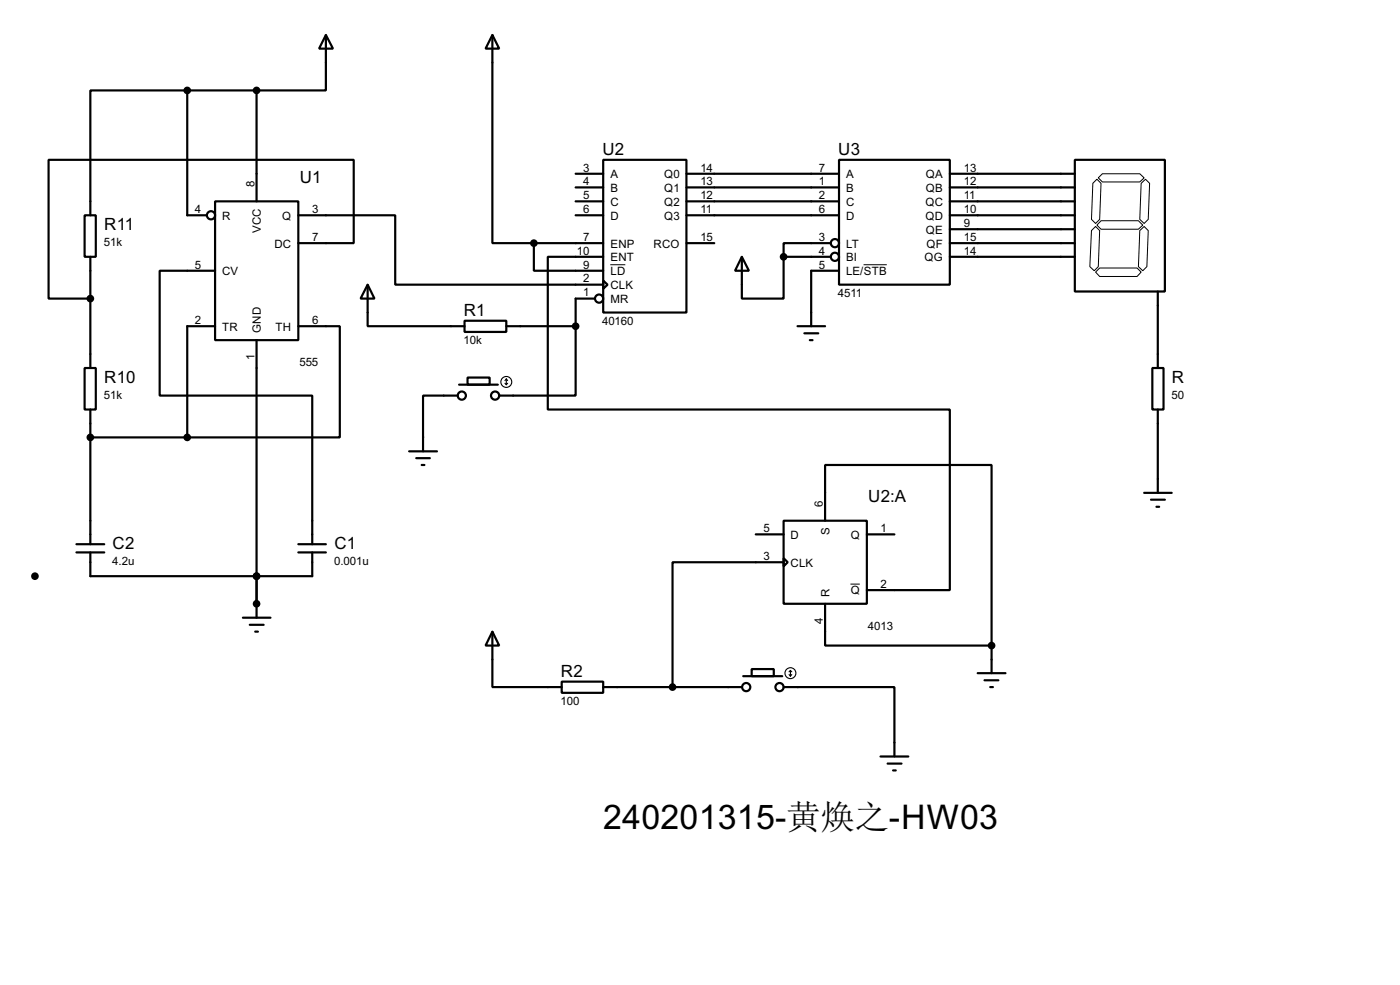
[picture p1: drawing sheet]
<svg xmlns="http://www.w3.org/2000/svg" width="256mm" height="180mm" viewBox="0 0 256 180" stroke-linecap="round" stroke-linejoin="round" font-family="sans-serif">
<g fill="none" stroke="#000" stroke-width=".4">
<path d="M34.3 16.6h-17.7v22.8M34.3 16.6v22.8h3.6M34.3 16.6h12.7M47 16.6v20.3M59.7 6.4l1.3 2.5h-2.5zM59.7 6.4v10.2h-12.7M90.2 6.4l1.3 2.5h-2.5zM90.2 6.4v38.1h7.6M15.5 39.4h2.1v7.6h-2.1zM39.4 36.9h15.3v25.4h-15.3zM54.7 39.4h17.7v12.7h38.1M105.5 31.8h5"/>
<path d="M105.5 34.3h5M105.5 36.9h5M105.5 39.4h5M110.5 29.3h15.3v27.9h-15.3zM125.8 31.8h27.9M125.8 34.3h27.9M125.8 36.9h27.9M125.8 39.4h27.9M153.7 29.3h20.3v22.8h-20.3zM174 31.8h22.9M174 34.3h22.9M174 36.9h22.9"/>
<path d="M174 39.4h22.9M196.9 29.3h16.5v24.1h-16.5zM16.6 47v20.4M39.4 49.6h-10.1v22.8h27.9v27.2M39.4 59.7h-5.1v20.4M54.7 59.7h7.6v20.4h-28M54.7 44.5h10.1v-15.2h-55.9v25.4h7.7M67.4 52.1l1.2 2.6h-2.5zM67.4 52.1v7.6h17.7M85.1 58.7h7.7v2.1h-7.7zM92.8 59.7h12.7M97.8 44.5v5.1h12.7"/>
<path d="M97.8 44.5h12.7M105.5 59.7v12.7h-14M109 54.7h-3.5v5M110.5 51.4l.8 .7-.8 .8zM110.5 47h-10.1v28h73.6v33h-15.2M125.8 44.5h5.1M135.9 47l1.3 2.6h-2.5zM135.9 47v7.7h7.7v-7.7M143.6 47h8.6M146.1 59.7h5.1M152.2 44.5h-8.6v2.5M153.7 49.6h-5.1v10.1"/>
<path d="M174 42h22.9M174 44.5h22.9M174 47h22.9M212.1 53.4v14M15.5 67.4h2.1v7.6h-2.1zM16.6 75v24.6M47 62.3v50.8M83.9 72.4h-6.4v10.2M84.1 70.4h7.1M85.7 69.1h4v1.3h-4zM147.4 61h2.5M148.4 62.3h.5"/>
<path d="M211.1 67.4h2.1v7.6h-2.1zM212.1 75v15.2M14 99.6h5.1M16.6 80.1h17.7M54.7 99.6h5M75 82.6h5.1M76.3 83.9h2.5M77.3 85.1h.5M138.5 97.8h5.1M143.6 95.3h15.2v15.2h-15.2zM151.2 95.3v-10.2h30.5v33.1M158.8 97.8h5.1"/>
<path d="M209.6 90.2h5.1M210.9 91.5h2.5M211.9 92.8h.5M14 101.1h5.1M16.6 101.1v4.4h40.6v-4.4M44.5 113.1h5.1M45.8 114.4h2.5M46.8 115.6h.5M54.7 101.1h5M90.2 115.6l1.3 2.6h-2.5zM90.2 115.6v10.2h12.7M143.6 102.2l.7 .7-.7 .8z"/>
<path d="M143.6 102.9h-20.4v22.9M151.2 110.5v7.7h30.5M181.7 118.2v5M102.9 124.8h7.6v2h-7.6zM110.5 125.8h25.4M136.2 123.8h7.1M137.7 122.5h4.1v1.3h-4.1zM143.6 125.8h20.3v12.7M161.3 138.5h5.1M162.6 139.8h2.6M179.1 123.2h5.1M180.4 124.5h2.5"/>
<path d="M181.4 125.8h.5M163.6 141h.5"/>
<circle cx="38.6" cy="39.4" r=".75"/>
<circle cx="109.7" cy="54.7" r=".75"/>
<circle cx="152.9" cy="47" r=".75"/>
<circle cx="152.9" cy="44.5" r=".75"/>
<circle cx="84.6" cy="72.4" r=".75"/>
<circle cx="90.7" cy="72.4" r=".75"/>
<circle cx="136.7" cy="125.8" r=".75"/>
<circle cx="142.8" cy="125.8" r=".75"/>
</g>
<circle cx="47" cy="110.5" r=".2" fill="#000"/>
<path d="M200.2 33.6l.8-.8 .7 .8-.2 6.6-.8 .7-.7-.7zM201.2 32.6l.8-.8h6.8l.8 .8-.8 .7h-6.8zM209.1 33.6l.8-.8 .7 .8-.2 6.6-.8 .7-.8-.7zM111.8 48.5h2.8M158.2 48.5h4.3M200 42.2l.7-.7 .8 .7-.3 6.6-.7 .8-.8-.8zM200.7 49.8l.8-.7h6.8l.8 .7-.8 .8h-6.8zM201.7 40.4h6.9l.8 .8-.8 .8h-6.9l-.7-.8zM208.8 42.2l.8-.7 .8 .7-.3 6.6-.7 .8-.8-.8zM155.8 106.9h1.7" fill="none" stroke="#000" stroke-width=".18"/>
<g fill="#000" stroke="#000" stroke-width=".4">
<circle cx="34.3" cy="16.6" r=".5"/>
<circle cx="47" cy="16.6" r=".5"/>
<circle cx="16.5" cy="54.7" r=".5"/>
<circle cx="97.8" cy="44.5" r=".5"/>
<circle cx="105.4" cy="59.7" r=".5"/>
<circle cx="143.5" cy="47" r=".5"/>
<circle cx="16.5" cy="80.1" r=".5"/>
<circle cx="34.3" cy="80.1" r=".5"/>
<circle cx="6.4" cy="105.5" r=".5"/>
<circle cx="47" cy="110.5" r=".5"/>
<circle cx="47" cy="105.5" r=".5"/>
<circle cx="181.6" cy="118.2" r=".5"/>
<circle cx="123.2" cy="125.8" r=".5"/>
</g>
<g fill="none" stroke="#000" stroke-width=".2">
<path d="M92.5 70.2l.3 .2M92.8 69.4v1M92.8 69.4l-.3 .3M92.8 69.4l.2 .3M93 70.2l-.2 .2M144.6 123.5l.2 .3M144.8 122.7v1.1M144.8 122.7l-.2 .3M144.8 122.7l.3 .3M145.1 123.5l-.3 .3"/>
<circle cx="92.7" cy="69.9" r="1"/>
<circle cx="144.8" cy="123.2" r="1"/>
</g>
<text font-size="7" x="110.5" y="151.8">240201315-黄焕之-HW03</text>
<g font-size="3.5">
<text x="110.4" y="28.5">U2</text>
<text x="153.6" y="28.5">U3</text>
<text x="54.9" y="33.5">U1</text>
<text x="19.1" y="42.1">R11</text>
<text x="85" y="57.9">R1</text>
<text x="19.1" y="70.1">R10</text>
<text x="214.7" y="70.1">R</text>
<text x="159.1" y="92">U2:A</text>
<text x="20.6" y="100.5">C2</text>
<text x="61.3" y="100.5">C1</text>
<text x="102.8" y="124">R2</text>
</g>
<g font-size="2.4">
<text x="46.6" y="34.3" transform="rotate(-90 46.6 34.3)">8</text>
<text x="106.9" y="31.4">3</text>
<text x="106.9" y="33.9">4</text>
<text x="111.8" y="32.6">A</text>
<text x="111.8" y="35.1">B</text>
<text x="121.7" y="32.6">Q0</text>
<text x="121.7" y="35.1">Q1</text>
<text x="128.3" y="31.4">14</text>
<text x="128.3" y="33.9">13</text>
<text x="150" y="31.4">7</text>
<text x="150" y="33.9">1</text>
<text x="155" y="32.6">A</text>
<text x="155" y="35.1">B</text>
<text x="169.6" y="32.6">QA</text>
<text x="169.6" y="35.1">QB</text>
<text x="176.6" y="31.4">13</text>
<text x="176.6" y="33.9">12</text>
<text x="35.7" y="39">4</text>
<text x="40.7" y="40.2">R</text>
<text x="51.7" y="40.2">Q</text>
<text x="57.2" y="39">3</text>
<text x="106.9" y="36.5">5</text>
<text x="106.9" y="39">6</text>
<text x="111.8" y="37.7">C</text>
<text x="111.8" y="40.2">D</text>
<text x="121.7" y="37.7">Q2</text>
<text x="121.7" y="40.2">Q3</text>
<text x="128.3" y="36.5">12</text>
<text x="128.3" y="39">11</text>
<text x="150" y="36.5">2</text>
<text x="150" y="39">6</text>
<text x="155" y="37.7">C</text>
<text x="155" y="40.2">D</text>
<text x="169.5" y="37.7">QC</text>
<text x="169.5" y="40.2">QD</text>
<text x="176.6" y="36.5">11</text>
<text x="176.6" y="39">10</text>
<text x="176.6" y="41.6">9</text>
<text x="19.1" y="45">51k</text>
<text x="47.8" y="42.7" transform="rotate(-90 47.8 42.7)">VCC</text>
<text x="50.3" y="45.3">DC</text>
<text x="57.2" y="44.1">7</text>
<text x="105.7" y="46.6">10</text>
<text x="106.9" y="44.1">7</text>
<text x="111.8" y="45.3">ENP</text>
<text x="111.8" y="47.8">ENT</text>
<text x="119.7" y="45.3">RCO</text>
<text x="128.3" y="44.1">15</text>
<text x="150" y="44.1">3</text>
<text x="150" y="46.6">4</text>
<text x="155" y="45.3">LT</text>
<text x="155" y="47.8">BI</text>
<text x="169.4" y="47.8">QG</text>
<text x="169.6" y="42.7">QE</text>
<text x="169.7" y="45.3">QF</text>
<text x="176.6" y="44.1">15</text>
<text x="176.6" y="46.6">14</text>
<text x="35.7" y="49.2">5</text>
<text x="40.7" y="50.4">CV</text>
<text x="106.9" y="49.2">9</text>
<text x="106.9" y="51.7">2</text>
<text x="111.8" y="50.4">LD</text>
<text x="111.8" y="52.9">CLK</text>
<text x="150" y="49.2">5</text>
<text x="155" y="50.4">LE/STB</text>
<text x="35.7" y="59.3">2</text>
<text x="57.2" y="59.3">6</text>
<text x="106.9" y="54.3">1</text>
<text x="110.3" y="59.4">40160</text>
<text x="111.8" y="55.4">MR</text>
<text x="153.5" y="54.3">4511</text>
<text x="40.7" y="60.5">TR</text>
<text x="46.6" y="66" transform="rotate(-90 46.6 66)">1</text>
<text x="47.8" y="61" transform="rotate(-90 47.8 61)">GND</text>
<text x="50.5" y="60.5">TH</text>
<text x="84.9" y="63">10k</text>
<text x="54.9" y="67">555</text>
<text x="19.1" y="73">51k</text>
<text x="214.6" y="73">50</text>
<text x="150.8" y="92.8" transform="rotate(-90 150.8 92.8)">6</text>
<text x="139.9" y="97.4">5</text>
<text x="144.8" y="98.6">D</text>
<text x="152" y="98" transform="rotate(-90 152 98)">S</text>
<text x="155.8" y="98.6">Q</text>
<text x="161.3" y="97.4">1</text>
<text x="20.6" y="103.5">4.2u</text>
<text x="61.2" y="103.5">0.001u</text>
<text x="139.9" y="102.5">3</text>
<text x="144.8" y="103.7">CLK</text>
<text x="161.3" y="107.6">2</text>
<text x="152" y="109.2" transform="rotate(-90 152 109.2)">R</text>
<text x="155.8" y="108.8">Q</text>
<text x="150.8" y="114.2" transform="rotate(-90 150.8 114.2)">4</text>
<text x="159" y="115.3">4013</text>
<text x="102.7" y="129">100</text>
</g>
</svg>
